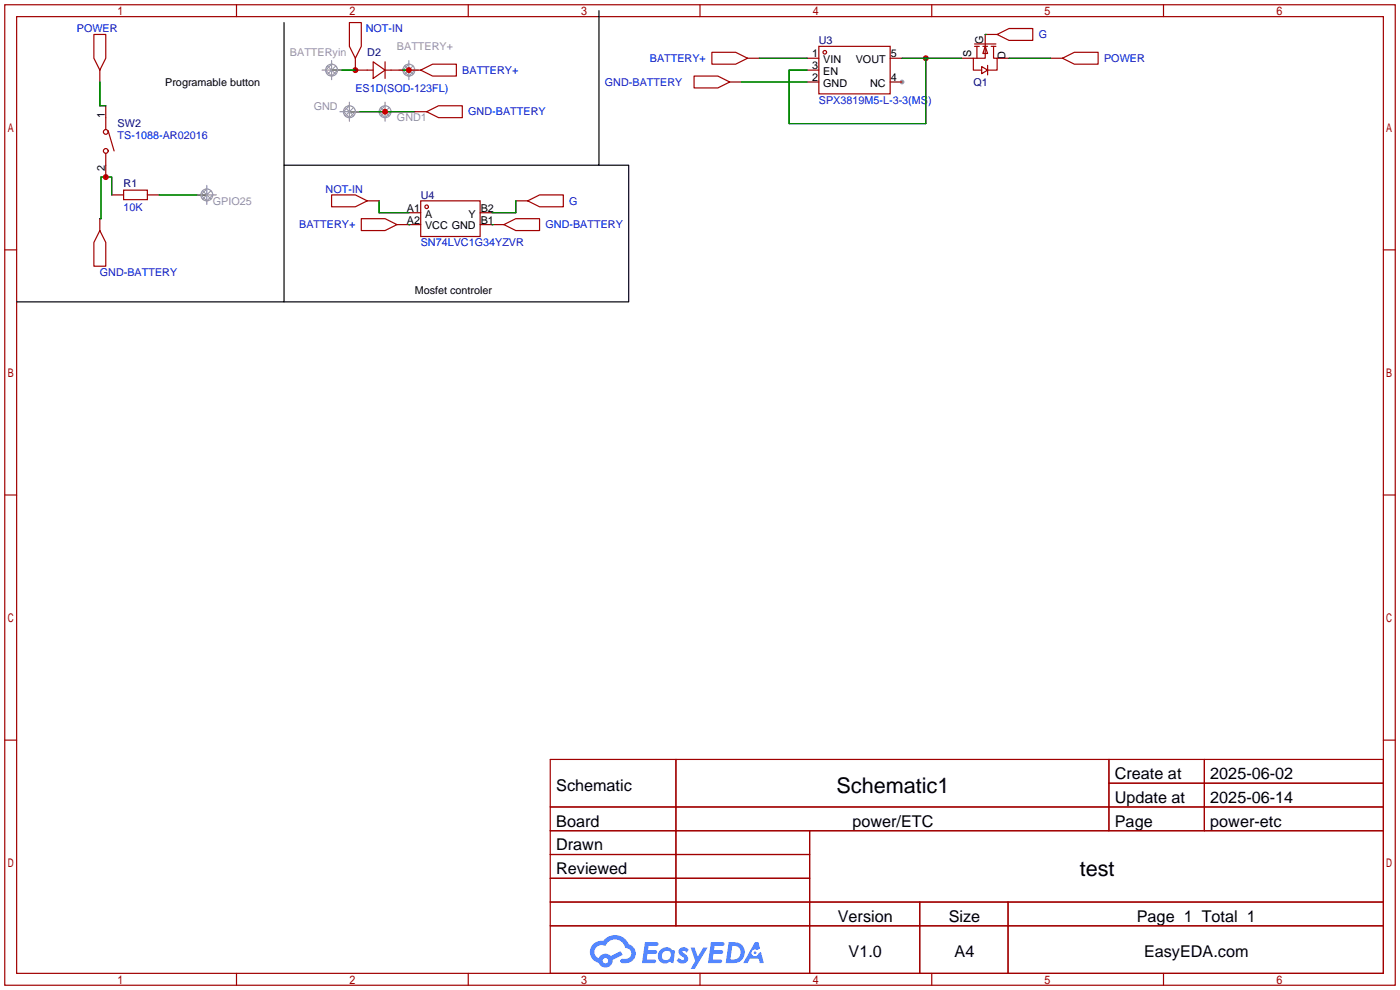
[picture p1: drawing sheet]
<svg xmlns="http://www.w3.org/2000/svg" width="299mm" height="212mm" viewBox="0 0 299 212" stroke-linecap="round" stroke-linejoin="round" font-family="sans-serif">
<circle cx="192.8" cy="17.5" r=".51" fill="#999"/>
<g fill="none" stroke="#a10000" stroke-width=".25">
<path d="M1 1h297.2v209.6h-297.2zM3.6 3.6h292.1v204.4h-292.1zM50.5 1v2.6M100.1 1v2.6M149.6 1v2.6M199.1 1v2.6M248.7 1v2.6M1 53.4h2.6M295.7 53.4h2.5M1 105.8h2.6M295.7 105.8h2.5M1 158.2h2.6"/>
<path d="M295.7 158.2h2.5M117.6 162.3h178.1v45.7h-178.1zM117.6 172.5h178.1M117.6 177.5h178.1M144.5 162.3v35.6M173 177.5v30.5M237 162.3v15.2M237 167.4h58.7M257.4 162.3v15.2M117.6 182.6h55.4M117.6 192.8h178.1M117.6 187.7h55.4"/>
<path d="M117.6 197.9h178.1M196.6 192.8v15.2M215.4 192.8v15.2M50.5 208v2.6M100.1 208v2.6M149.6 208v2.6M199.1 208v2.6M248.7 208v2.6"/>
</g>
<g fill="#5487ff">
<path d="M145.3 202.7a1.3 1.3 0 0 1 1.9 .3l-.4 .6a.54 .54 0 0 0-.9-.2l.1 .2a1.34 1.34 0 0 1 .9 1.8 1.47 1.47 0 0 1-2.3-.1l.5-.6 .8 .5a.31 .31 0 0 0 .4-.3 .31 .31 0 0 0-.3-.4 1.12 1.12 0 0 1-.7-1.8z"/>
<path d="M147.6 202.5h.9l.6 2 1.2-2h.9l-2.7 4.6h-.9l1-1.7z"/>
<path d="M137.8 201.4h1.7a1.31 1.31 0 0 1 1.2 .2 .4 .4 0 0 1-.3 .5l-1.8 .1-.1 .9h1.6a.4 .4 0 0 1 .4 .4 .4 .4 0 0 1-.5 .4h-1.6l-.2 1.2h1.4a.46 .46 0 0 1 .5 0 .46 .46 0 0 1 .1 .5l-.4 .2h-2.6z"/>
<path d="M151.9 201.4h1.7a1.32 1.32 0 0 1 1.2 .2 .39 .39 0 0 1-.3 .5l-1.8 .1-.1 .9h1.6a.4 .4 0 0 1 .4 .4 .4 .4 0 0 1-.4 .4h-1.7l-.2 1.2h1.4a.46 .46 0 0 1 .5 0 .46 .46 0 0 1 .1 .5l-.4 .2h-2.6z"/>
<path d="M161.3 201.4h.8l.3 1.3-.6 .4a.75 .75 0 0 0-1.1 .3 .75 .75 0 0 0 .5 1 .75 .75 0 0 0 .9-.7l.5-.2 .6 2.3h-.8l-.3-.9h-1.8l-.5 .9h-1z"/>
<path d="M155.7 201.4l-.6 4.4h1.5a2.27 2.27 0 0 0 2.6-2.2 2.27 2.27 0 0 0-2.7-2.2zM156.5 202.1a1.5 1.5 0 0 1 1.8 1.6 1.5 1.5 0 0 1-1.9 1.4h-.3z"/>
<path d="M141.2 203a1.6 1.6 0 0 0-.3 2.3 1.6 1.6 0 0 0 2.3 .2l.7 .3 .3-2.4-.1-.3-.5-.1a1.58 1.58 0 0 0-2.4 0zM141.8 203.5a.98 .98 0 0 1 1.6 .4 .98 .98 0 0 1-1.1 1.3 .94 .94 0 0 1-.9-.7 .94 .94 0 0 1 .4-1z"/>
<path d="M126.8 201.8a2.37 2.37 0 0 0 1.1 4 1.54 1.54 0 0 0 1.8 1 1.54 1.54 0 0 0 1.2-1.6l2.2-1.1-.5-.8-2 1a1.57 1.57 0 0 0-2.7 .5 1.5 1.5 0 0 1-.7-2.1 1.5 1.5 0 0 1 2.2-.5 2.23 2.23 0 0 1 2.3-1.4 2.23 2.23 0 0 1 2 1.8 1.16 1.16 0 0 1 1.2 1.1 1.16 1.16 0 0 1-1.1 1.2h-.7a.47 .47 0 0 0-.5 .4 .47 .47 0 0 0 .4 .5 2.17 2.17 0 0 0 2.5-.9 2.17 2.17 0 0 0-.3-2.7l-.8-.4a3.2 3.2 0 0 0-5.5-.7l-1.1 .1zM128.8 205.3a.6 .6 0 0 1 1.2 0 .6 .6 0 0 1-1.2 0z"/>
<circle cx="161.4" cy="203.6" r=".28"/>
</g>
<path d="M20.1 7.4h2.5v5l-1.3 2.6-1.2-2.6zM89.9 15l2.6-1.3h5v2.6h-5zM26.4 40.6h5.1v2.1h-5.1z" fill="none" stroke="#a10000" stroke-width=".25"/>
<path d="M21.3 15v2.5M87.4 14.7v.3h2.5M82.3 23.6v.3M23.9 41.7h2.5M31.5 41.7h2.5M44.2 41.4v.3" fill="none" stroke="#870000" stroke-width=".25"/>
<path d="M86.1 15h1.3M74.7 23.9h13.9M23.9 41.7v-3.9h-2.3v8.9h-.3M34 41.7h10.2" fill="none" stroke="#008700" stroke-width=".25"/>
<path d="M86.5 14.1l1.8 1.8M87.4 13.7l-1.3 1.3 1.3 1.3 1.2-1.3M88.3 14.1l-1.8 1.8M81.4 23l1.8 1.8M82.3 22.6l-1.3 1.3 1.3 1.2 1.3-1.2M83.2 23l-1.8 1.8M43.3 40.8l1.8 1.8M44.2 40.4l-1.3 1.3 1.3 1.2 1.3-1.2M45.1 40.8l-1.8 1.8" fill="none" stroke="#999" stroke-width=".21"/>
<g fill="none" stroke="#999" stroke-width=".25">
<path d="M85.3 15h4.1M87.4 13v4M44.2 39.6v4.1M80.3 23.9h4M82.3 21.8v4.1M42.2 41.7h4"/>
<circle cx="87.4" cy="15" r="1.27"/>
<circle cx="82.3" cy="23.9" r="1.27"/>
<circle cx="44.2" cy="41.7" r="1.27"/>
</g>
<path d="M60.7 4.8v59.7h-57.1" fill="none" stroke="#000" stroke-width=".25"/>
<g fill="#c00">
<circle cx="22.6" cy="37.8" r=".63"/>
<circle cx="82.3" cy="23.9" r=".63"/>
<circle cx="87.4" cy="15" r=".63"/>
<circle cx="75.9" cy="15" r=".63"/>
<circle cx="197.9" cy="12.4" r=".63"/>
</g>
<path d="M128 2.3v33h-67.3M128 35.3h6.4v29.2h-73.7" fill="none" stroke="#000" stroke-width=".25"/>
<g fill="none" stroke="#870000" stroke-width=".25">
<path d="M70.9 14.7v.3M75.9 12.4v2.6h2.6M83.6 15h2.5M156 17.5h2.5M159.8 12.4h2.5M172.5 17.5h2.5M172.5 12.4h2.5M172.5 15h2.5M190.2 17.5h2.6M190.2 12.4h2.6M205.5 12.4h2.5M213.1 12.4h2.5"/>
<path d="M213.1 7.4h-2.5v2.5M224.5 12.4h2.6M22.6 22.6v2.5M22.6 35.3v2.5M74.7 23.6v.3M88.6 23.9h2.6M21.3 46.7v2.6M78.5 42.9h2.5M84.8 48h5.1M87.4 45.5h2.5M102.6 45.5h2.6M102.6 48h5.1"/>
<path d="M110.2 42.9h2.6"/>
</g>
<g fill="none" stroke="#a10000" stroke-width=".25">
<path d="M74.7 4.8h2.5v5.1l-1.3 2.5-1.2-2.5zM78.5 15h1.3M79.8 13.2l2.5 1.8-2.5 1.8zM82.3 15h1.3M82.3 13.2v3.6M148.3 16.3h5.1l2.6 1.2-2.6 1.3h-5.1zM152.1 11.2h5.1l2.6 1.2-2.6 1.3h-5.1zM175 9.9h15.2v10.2h-15.2zM208.3 9.9h1M208.3 9.4h4.6M208.8 9.9v2.5M209.8 14.2l1.3 .8-1.3 .7z"/>
<path d="M210.1 9.9h1M210.6 9.9v2.5h-2.6v2.6h1.8M210.6 9.9l.5 1.5h-1zM211.1 14v2M211.8 9.9h1.1M212.3 9.9v2.5h.8v2.6h-2M213.1 7.4l2.5-1.3h5.1v2.5h-5.1zM227.1 12.4l2.5-1.2h5.1v2.5h-5.1zM22.6 25.1v2.6M22.6 32.8v2.5M23.1 27.9l1.3 4.4M91.2 23.9l2.5-1.3h5.1v2.5h-5.1z"/>
<path d="M21.3 49.3l1.3 2.5v5.1h-2.5v-5.1zM70.9 41.7h5l2.6 1.2-2.6 1.3h-5zM77.2 46.7h5.1l2.5 1.3-2.5 1.3h-5.1zM89.9 42.9h12.7v7.6h-12.7zM107.7 48l2.5-1.3h5.1v2.6h-5.1zM112.8 42.9l2.5-1.2h5.1v2.5h-5.1z"/>
<circle cx="176.3" cy="11.2" r=".38"/>
<circle cx="22.6" cy="28.2" r=".51"/>
<circle cx="22.6" cy="32.3" r=".51"/>
<circle cx="91.2" cy="44.2" r=".38"/>
</g>
<path d="M21.3 17.5v5.1h1.3M70.9 15h5M158.5 17.5h14M162.3 12.4h10.2M192.8 12.4h12.7M197.9 12.4v14h-29.2v-11.4h3.8M210.6 7.4h.1M215.6 12.4h8.9M81 42.9v2.6h6.4M87.4 48h.1M105.2 48h.1M110.2 42.9v2.6h-5" fill="none" stroke="#008700" stroke-width=".25"/>
<path d="M70 14.1l1.8 1.8M70.9 13.7l-1.3 1.3 1.3 1.3 1.2-1.3M71.8 14.1l-1.8 1.8M73.8 23l1.8 1.8M74.7 22.6l-1.3 1.3 1.3 1.2 1.2-1.2M75.6 23l-1.8 1.8" fill="none" stroke="#999" stroke-width=".21"/>
<g fill="none" stroke="#999" stroke-width=".25">
<path d="M68.8 15h4.1M70.9 13v4M72.6 23.9h4.1M74.7 21.8v4.1"/>
<circle cx="70.9" cy="15" r="1.27"/>
<circle cx="74.7" cy="23.9" r="1.27"/>
</g>
<g font-size="4.6">
<text x="178.8" y="169.4">Schematic1</text>
<text x="230.8" y="187.2">test</text>
</g>
<g font-size="3.5">
<text x="238.3" y="166.5">Create at</text>
<text x="258.7" y="166.5">2025-06-02</text>
<text x="118.9" y="169.1">Schematic</text>
<text x="238.3" y="171.6">Update at</text>
<text x="258.7" y="171.6">2025-06-14</text>
<text x="118.9" y="176.7">Board</text>
<text x="182.2" y="176.7">power/ETC</text>
<text x="238.3" y="176.7">Page</text>
<text x="258.7" y="176.7">power-etc</text>
<text x="118.9" y="181.8">Drawn</text>
<text x="118.9" y="186.8">Reviewed</text>
<text x="179.1" y="197">Version</text>
<text x="202.8" y="197">Size</text>
<text x="243" y="197">Page 1 Total 1</text>
<text x="181.4" y="204.6">V1.0</text>
<text x="204" y="204.6">A4</text>
<text x="244.5" y="204.6">EasyEDA.com</text>
</g>
<g font-size="2.3" fill="#00f">
<text x="16.4" y="6.9">POWER</text>
<text x="78.2" y="6.9">NOT-IN</text>
<text x="222" y="8.2">G</text>
<text x="98.8" y="15.8">BATTERY+</text>
<text x="138.9" y="13.3">BATTERY+</text>
<text x="236" y="13.3">POWER</text>
<text x="75.9" y="19.6">ES1D(SOD-123FL)</text>
<text x="129.3" y="18.3">GND-BATTERY</text>
<text x="175" y="22.1">SPX3819M5-L-3-3(MS)</text>
<text x="25.1" y="29.8">TS-1088-AR02016</text>
<text x="100.1" y="24.7">GND-BATTERY</text>
<text x="69.6" y="41.2">NOT-IN</text>
<text x="26.4" y="45">10K</text>
<text x="121.7" y="43.7">G</text>
<text x="63.9" y="48.8">BATTERY+</text>
<text x="89.9" y="52.6">SN74LVC1G34YZVR</text>
<text x="116.6" y="48.8">GND-BATTERY</text>
<text x="21.3" y="59">GND-BATTERY</text>
</g>
<g font-size="2.3" fill="#999">
<text x="62" y="12">BATTERyin</text>
<text x="84.8" y="10.7">BATTERY+</text>
<text x="67.1" y="23.4">GND</text>
<text x="84.8" y="26">GND1</text>
<text x="45.5" y="43.7">GPIO25</text>
</g>
<g font-size="2.3" fill="#000080">
<text x="78.5" y="12">D2</text>
<text x="175" y="9.4">U3</text>
<text x="208" y="18.3">Q1</text>
<text x="25.1" y="27.2">SW2</text>
<text x="26.4" y="39.9">R1</text>
<text x="89.9" y="42.5">U4</text>
</g>
<g font-size="2.3">
<text x="210.1" y="9.4" transform="rotate(-90 210.1 9.4)">G</text>
<text x="173.6" y="12.2">1</text>
<text x="173.6" y="17.3">2</text>
<text x="173.6" y="14.8">3</text>
<text x="175.9" y="13.5">VIN</text>
<text x="175.9" y="16">EN</text>
<text x="182.9" y="13.5">VOUT</text>
<text x="190.4" y="17.3">4</text>
<text x="190.4" y="12.2">5</text>
<text x="207.6" y="12.2" transform="rotate(-90 207.6 12.2)">S</text>
<text x="214.9" y="12.6" transform="rotate(-90 214.9 12.6)">D</text>
<text x="35.3" y="18.3">Programable button</text>
<text x="175.9" y="18.6">GND</text>
<text x="186" y="18.6">NC</text>
<text x="22.4" y="25.1" transform="rotate(-90 22.4 25.1)">1</text>
<text x="22.4" y="36.6" transform="rotate(-90 22.4 36.6)">2</text>
<text x="87" y="45.2">A1</text>
<text x="87" y="47.8">A2</text>
<text x="90.9" y="46.5">A</text>
<text x="100.1" y="46.5">Y</text>
<text x="102.7" y="47.8">B1</text>
<text x="102.7" y="45.2">B2</text>
<text x="90.9" y="49">VCC GND</text>
<text x="88.6" y="62.8">Mosfet controler</text>
</g>
</svg>
